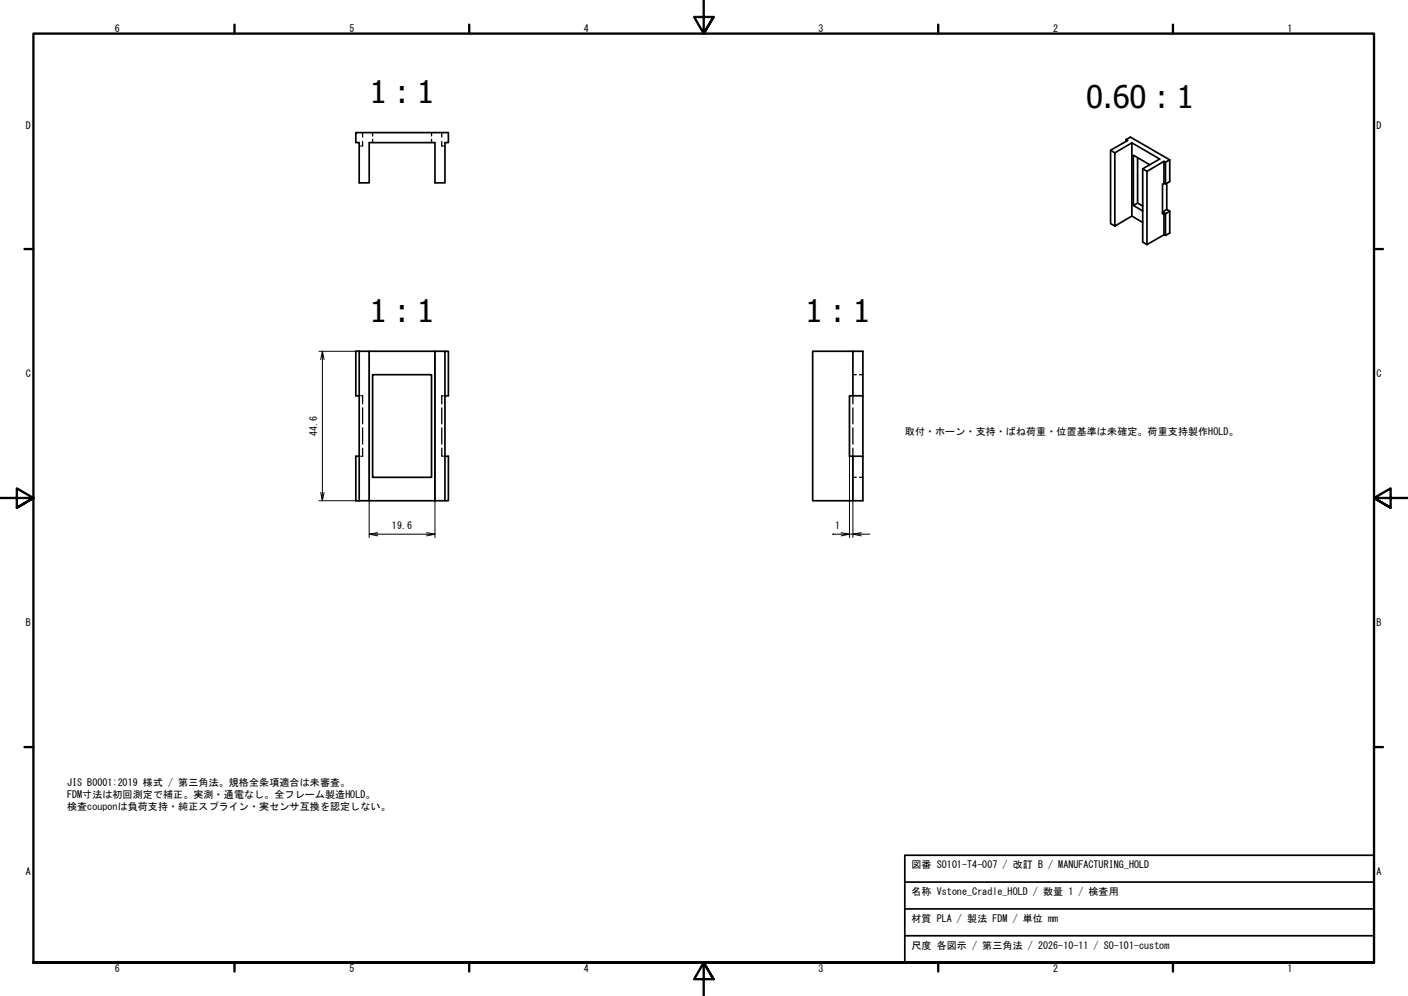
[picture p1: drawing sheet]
<svg xmlns="http://www.w3.org/2000/svg" width="420mm" height="297mm" viewBox="0 0 420 297" stroke-linecap="round" stroke-linejoin="round" font-family="sans-serif">
<!-- layer: Hidden (ISO) -->
<g fill="none" stroke="#000" stroke-width=".38">
<path d="M108.2 39.5v1.4M111.2 39.5v1.1M128.8 39.5v1.1M131.8 39.5v1.4M107.2 43.5h.3M108.2 42.2v1.3h-.3M111.2 41.5v1M128.8 41.5v1M131.8 42.2v1.3h.3M132.5 43.5h.3M107.2 118h.3M107.9 118h.3v2.4"/>
<path d="M132.1 118h-.3v2.4M132.5 118h.3M254.5 118v2.4M254.5 111.7h1M256.5 111.7h1M107.2 136.1h.3M108.2 133.7v2.4h-.3M108.2 121.7v4.7M108.2 127.6v4.8M131.8 133.7v2.4h.3M131.8 121.7v4.7M131.8 127.6v4.8"/>
<path d="M132.5 136.1h.3M254.5 121.7v4.7M254.5 127.6v4.8M254.5 133.7v2.4M254.5 142.4h1M256.5 142.4h1"/>
</g>
<!-- layer: Visible (ISO) -->
<g fill="none" stroke="#000" stroke-width=".51">
<path d="M106.2 39.5h27.6v3h-1v12h-3v-12h-19.6v12h-3v-12h-1zM331.4 44.8l1.3 .8M336 42.1v-.5l1.3-.7 11.8 6.8v6.5l-1.3 .7-.5-.2-.4 .2v8.8l.4-.2 .5 .2 1.3-.7M336 41.6l.5 .3-5.1 2.9v21.9l1.3 .7 5.1-3v-21.8l-5.1 3v21.8M337.8 42.6l8.3 4.8-5.1 2.9v21.9l1.3 .7M339.5 47v13.6l1.5 .9M341 50.3l1.3 .8M343.1 49.1l-4.9-2.8v15l2.8 1.6M347.3 48.1l.5 .3v6.5M347.3 54.7v-6.6l-5 3v21.8l5-2.9M348.2 54.7v7.8l-1.3 .7M349.1 47.7l-1.3 .7"/>
<path d="M337.8 64.4l3.2 1.9M339.5 60.6l-1.3 .7M347.3 70l.5 .2M347.3 63.5v6.5M348.2 62.5l.9 .5M349.1 63v6.5l-1.3 .7v-6.5M107.2 104.8h3v44.5h-3M107.2 104.8h-1v13.2h1M107.2 104.8v44.5M110.2 104.8h19.6M111.2 111.7h17.6v30.7h-17.6zM129.8 104.8h3v44.5h-3"/>
<path d="M129.8 104.8v44.5M132.8 104.8h1v13.2h-1M254.5 118v-13.2h3v44.5h-3v-13.2M254.5 104.8h-12v44.5h12M257.5 118h-4v18.1h4M107.2 136.1h-1v13.2h1M132.8 136.1h1v13.2h-1M110.2 149.3h19.6"/>
</g>
<!-- layer: Border (ISO) -->
<g fill="none" stroke="#000" stroke-width=".7">
<path d="M70 7.4v2.6M140 7.4v2.6M210 0v10l-2.9-4.9h5.8l-2.9 4.9 2.9-4.9M280 7.4v2.6M350 7.4v2.6M7.3 74.3h2.7M410 74.3h2.7M0 148.5h10l-5-2.8v5.7l5-2.9-5 2.9M420 148.5h-10l5-2.8v5.7l-5-2.9 5 2.9M7.3 222.8h2.7M410 222.8h2.7M10 287.1v-277.1h400v277.1h-400h400"/>
<path d="M70 287.1v2.6M140 287.1v2.6M212.9 292l-2.9-4.9 2.9 4.9h-5.8l2.9-4.9v9.9M280 287.1v2.6M350 287.1v2.6"/>
</g>
<!-- layer: Title (ISO) -->
<path d="M270 255.1h140v32h-140zM270 263.1h140M270 271.1h140M270 279.1h140" fill="none" stroke="#000" stroke-width=".51"/>
<!-- layer: Dimension (ISO) -->
<g fill="none" stroke="#000" stroke-width=".3">
<path d="M95.2 104.8h12M96.2 104.8l-.5 2.4M96.7 107.2l-.5-2.4v44.5l-.5-2.4M110.2 104.8v55.5M129.8 104.8v55.5M253.5 136.1v24.2M254.5 136.1v24.2M95.2 149.3h12M96.7 146.9l-.5 2.4M110.2 159.3l2.5 .5M112.7 158.9l-2.5 .4h19.6l-2.5 .5M127.3 158.9l2.5 .4"/>
<path d="M248.5 159.3h5l-2.5 .5M248.5 159.3h.1M251 158.9l6 .9M257 158.9l-2.5 .4h5"/>
</g>
<g font-size="9.3">
<text x="110.4" y="30.8">1 : 1</text>
<text x="324.2" y="32.2">0.60 : 1</text>
<text x="110.4" y="96">1 : 1</text>
<text x="240.4" y="96">1 : 1</text>
</g>
<g font-size="3">
<text x="34.2" y="9.6">6</text>
<text x="104.3" y="9.6">5</text>
<text x="174.2" y="9.6">4</text>
<text x="244.2" y="9.6">3</text>
<text x="314.3" y="9.6">2</text>
<text x="384.2" y="9.6">1</text>
<text x="7.7" y="38.3">D</text>
<text x="410.8" y="38.3">D</text>
<text x="7.7" y="112.6">C</text>
<text x="410.8" y="112.6">C</text>
<text x="94.6" y="130" transform="rotate(-90 94.6 130)">44.6</text>
<text x="270" y="129.6">取付・ホーン・支持・ばね荷重・位置基準は未確定。荷重支持製作HOLD。</text>
<text x="117" y="157.8">19.6</text>
<text x="249.2" y="157.8">1</text>
<text x="7.7" y="186.8">B</text>
<text x="410.8" y="186.8">B</text>
<text x="20" y="234.6">JIS B0001:2019 様式 / 第三角法。規格全条項適合は未審査。</text>
<text x="20" y="238">FDM寸法は初回測定で補正。実測・通電なし。全フレーム製造HOLD。</text>
<text x="20" y="241.5">検査couponは負荷支持・純正スプライン・実センサ互換を認定しない。</text>
<text x="7.7" y="261">A</text>
<text x="272" y="259">図番 SO101-T4-007 / 改訂 B / MANUFACTURING_HOLD</text>
<text x="410.8" y="261">A</text>
<text x="272" y="267">名称 Vstone_Cradle_HOLD / 数量 1 / 検査用</text>
<text x="272" y="275">材質 PLA / 製法 FDM / 単位 mm</text>
<text x="272" y="283">尺度 各図示 / 第三角法 / 2026-10-11 / SO-101-custom</text>
<text x="34.2" y="289.7">6</text>
<text x="104.3" y="289.7">5</text>
<text x="174.2" y="289.7">4</text>
<text x="244.2" y="289.7">3</text>
<text x="314.3" y="289.7">2</text>
<text x="384.2" y="289.7">1</text>
</g>
</svg>
